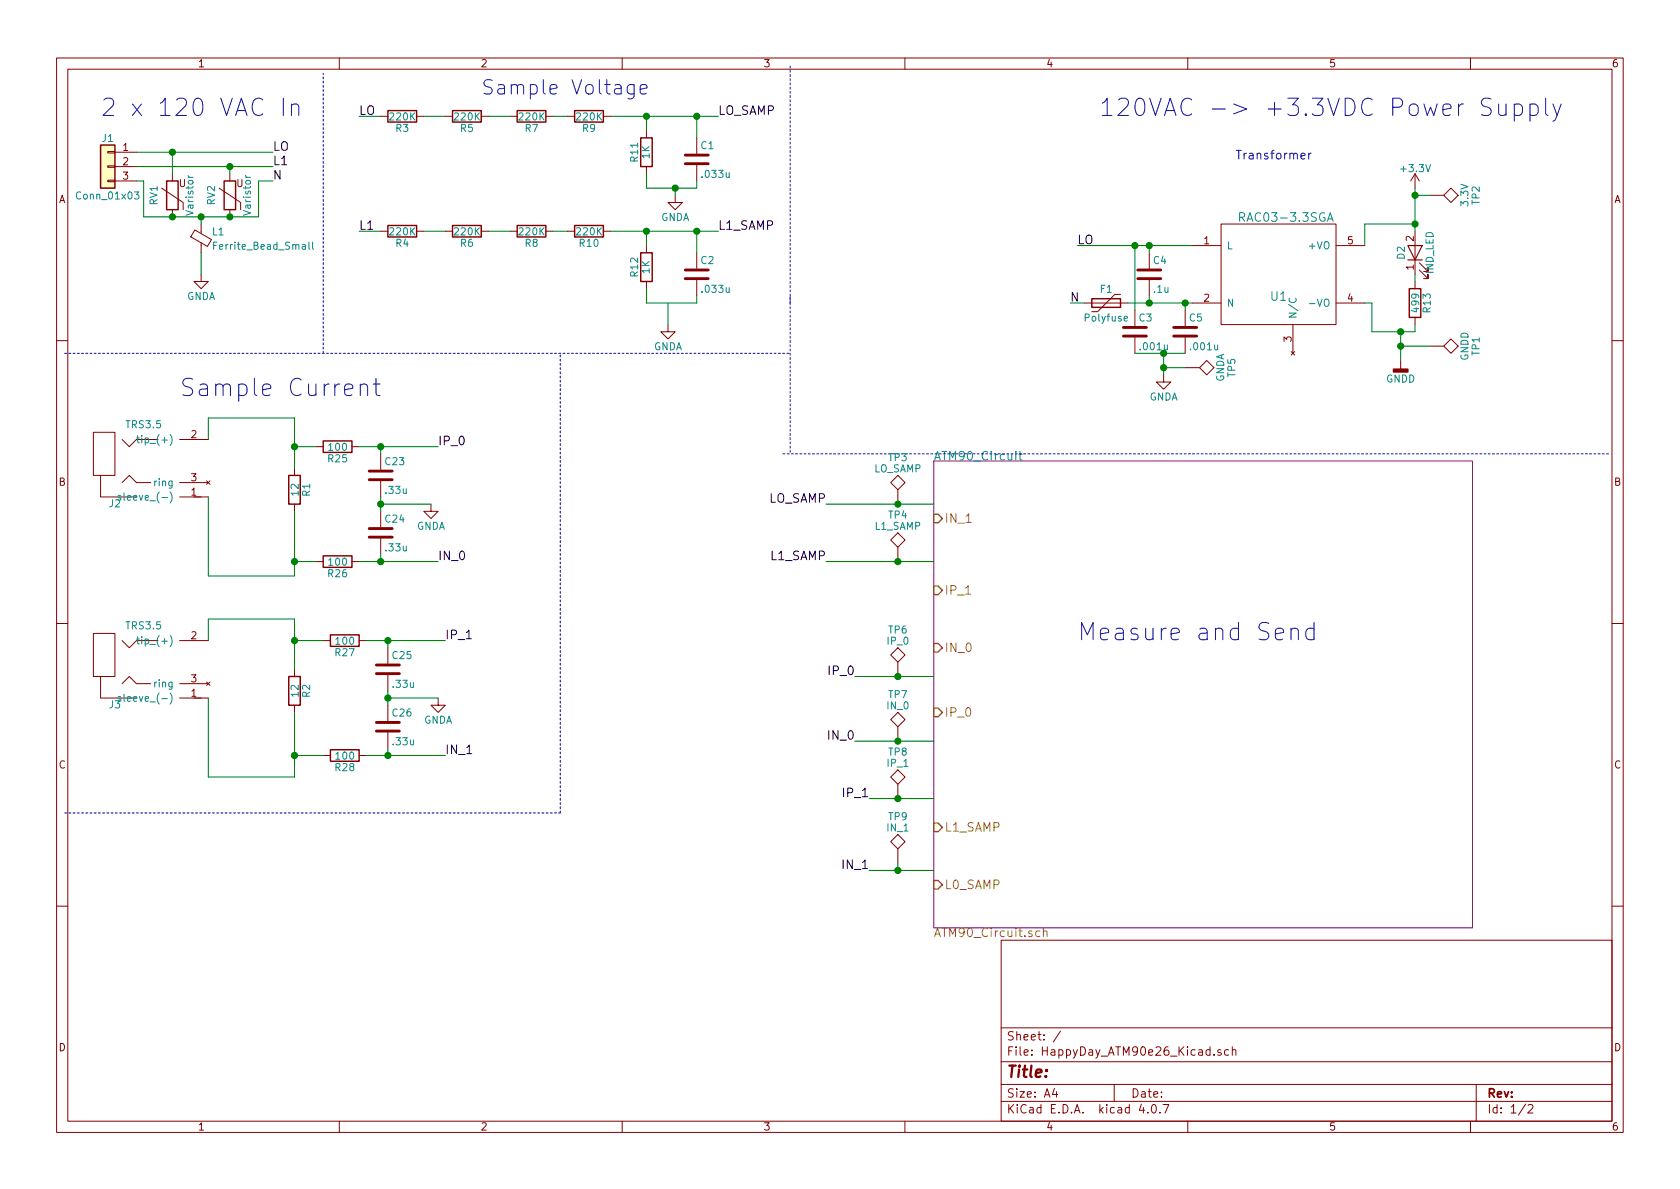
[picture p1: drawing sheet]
EESchema Schematic File Version 2
LIBS:power
LIBS:device
LIBS:transistors
LIBS:conn
LIBS:linear
LIBS:regul
LIBS:74xx
LIBS:cmos4000
LIBS:adc-dac
LIBS:memory
LIBS:xilinx
LIBS:microcontrollers
LIBS:dsp
LIBS:microchip
LIBS:analog_switches
LIBS:motorola
LIBS:texas
LIBS:intel
LIBS:audio
LIBS:interface
LIBS:digital-audio
LIBS:philips
LIBS:display
LIBS:cypress
LIBS:siliconi
LIBS:opto
LIBS:atmel
LIBS:contrib
LIBS:valves
LIBS:ATM90E26_Featherwing
LIBS:atm90e26
LIBS:dc-dc
LIBS:si865
LIBS:MiscellaneousDevices
LIBS:HappyDay_ATM90e26_Kicad-cache
EELAYER 25 0
EELAYER END
$Descr A4 11693 8268
encoding utf-8
Sheet 1 2
Title ""
Date ""
Rev ""
Comp ""
Comment1 ""
Comment2 ""
Comment3 ""
Comment4 ""
$EndDescr
$Comp
L R R11
U 1 1
P 4500 1050
F 0 "R11" V 4580 1050 50  0000 C CNN
F 1 "1K" V 4500 1050 50  0000 C CNN
F 2 "Capacitors_SMD:C_0805" V 4430 1050 50  0001 C CNN
F 3 "" H 4500 1050 50  0001 C CNN
F 4 "R" H 4500 1050 60  0001 C CNN "PN"
	1    4500 1050
	-1   0    0    1   
$EndComp
$Comp
L C C1
U 1 1
P 4850 1100
F 0 "C1" H 4875 1200 50  0000 L CNN
F 1 ".033u" H 4875 1000 50  0000 L CNN
F 2 "Capacitors_SMD:C_0805" H 4888 950 50  0001 C CNN
F 3 "" H 4850 1100 50  0001 C CNN
F 4 "C" H 4850 1100 60  0001 C CNN "PN"
	1    4850 1100
	1    0    0    -1  
$EndComp
$Comp
L GNDA #PWR01
U 1 1
P 1400 1900
F 0 "#PWR01" H 1400 1650 50  0001 C CNN
F 1 "GNDA" H 1400 1750 50  0000 C CNN
F 2 "" H 1400 1900 50  0001 C CNN
F 3 "" H 1400 1900 50  0001 C CNN
	1    1400 1900
	1    0    0    -1  
$EndComp
$Comp
L Varistor RV1
U 1 1
P 1200 1350
F 0 "RV1" V 1325 1350 50  0000 C CNN
F 1 "Varistor" V 1075 1350 50  0000 C CNN
F 2 "HappyDayEnergyMonitor:MOV" V 1130 1350 50  0001 C CNN
F 3 "" H 1200 1350 50  0001 C CNN
F 4 "B72660M0251K072" H 1200 1350 60  0001 C CNN "PN"
	1    1200 1350
	-1   0    0    1   
$EndComp
$Comp
L R R12
U 1 1
P 4500 1850
F 0 "R12" V 4580 1850 50  0000 C CNN
F 1 "1K" V 4500 1850 50  0000 C CNN
F 2 "Capacitors_SMD:C_0805" V 4430 1850 50  0001 C CNN
F 3 "" H 4500 1850 50  0001 C CNN
F 4 "R" H 4500 1850 60  0001 C CNN "PN"
	1    4500 1850
	-1   0    0    1   
$EndComp
$Comp
L C C2
U 1 1
P 4850 1900
F 0 "C2" H 4875 2000 50  0000 L CNN
F 1 ".033u" H 4875 1800 50  0000 L CNN
F 2 "Capacitors_SMD:C_0805" H 4888 1750 50  0001 C CNN
F 3 "" H 4850 1900 50  0001 C CNN
F 4 "C" H 4850 1900 60  0001 C CNN "PN"
	1    4850 1900
	1    0    0    -1  
$EndComp
Text Notes 700  800  0    120  ~ 0
2 x 120 VAC In
Text Notes 3350 650  0    100  ~ 0
Sample Voltage\n
$Comp
L Ferrite_Bead_Small L1
U 1 1
P 1400 1650
F 0 "L1" H 1475 1700 50  0000 L CNN
F 1 "Ferrite_Bead_Small" H 1475 1600 50  0000 L CNN
F 2 "Capacitors_SMD:C_1206" V 1330 1650 50  0001 C CNN
F 3 "" H 1400 1650 50  0001 C CNN
F 4 "AIML-1206-R27K-T" H 1400 1650 60  0001 C CNN "PN"
	1    1400 1650
	1    0    0    -1  
$EndComp
$Comp
L Varistor RV2
U 1 1
P 1600 1350
F 0 "RV2" V 1725 1350 50  0000 C CNN
F 1 "Varistor" V 1475 1350 50  0000 C CNN
F 2 "HappyDayEnergyMonitor:MOV" V 1530 1350 50  0001 C CNN
F 3 "" H 1600 1350 50  0001 C CNN
F 4 "B72660M0251K072" H 1600 1350 60  0001 C CNN "PN"
	1    1600 1350
	-1   0    0    1   
$EndComp
$Comp
L Polyfuse F1
U 1 1
P 7700 2100
F 0 "F1" V 7600 2100 50  0000 C CNN
F 1 "Polyfuse" V 7800 2100 50  0000 C CNN
F 2 "HappyDayEnergyMonitor:POLYFUSE" H 7750 1900 50  0001 L CNN
F 3 "" H 7700 2100 50  0001 C CNN
F 4 "0ZRE0012FF1C" H 7700 2100 60  0001 C CNN "PN"
	1    7700 2100
	0    1    1    0   
$EndComp
Text Notes 1250 2750 0    120  ~ 0
Sample Current\n
$Comp
L R R1
U 1 1
P 2050 3400
F 0 "R1" V 2130 3400 50  0000 C CNN
F 1 "12" V 2050 3400 50  0000 C CNN
F 2 "Capacitors_SMD:C_0805" V 1980 3400 50  0001 C CNN
F 3 "" H 2050 3400 50  0001 C CNN
F 4 "RL1220S-120-F" H 2050 3400 60  0001 C CNN "PN"
	1    2050 3400
	1    0    0    -1  
$EndComp
Text Notes 7650 800  0    120  ~ 0
120VAC -> +3.3VDC Power Supply\n
$Sheet
S 6500 3200 3750 3250
U 5A1041CA
F0 "ATM90_Circuit" 60
F1 "ATM90_Circuit.sch" 60
F2 "L0_SAMP" I L 6500 6150 60 
F3 "L1_SAMP" I L 6500 5750 60 
F4 "IP_0" I L 6500 4950 60 
F5 "IN_0" I L 6500 4500 60 
F6 "IP_1" I L 6500 4100 60 
F7 "IN_1" I L 6500 3600 60 
$EndSheet
Text Notes 7500 4450 0    120  ~ 0
Measure and Send
$Comp
L R R13
U 1 1
P 9850 2100
F 0 "R13" V 9930 2100 50  0000 C CNN
F 1 "499" V 9850 2100 50  0000 C CNN
F 2 "Capacitors_SMD:C_0805" V 9780 2100 50  0001 C CNN
F 3 "" H 9850 2100 50  0001 C CNN
F 4 "R" H 9850 2100 60  0001 C CNN "PN"
	1    9850 2100
	1    0    0    -1  
$EndComp
$Comp
L LED D2
U 1 1
P 9850 1750
F 0 "D2" H 9850 1850 50  0000 C CNN
F 1 "IND_LED" H 9850 1650 50  0000 C CNN
F 2 "Capacitors_SMD:C_1206_HandSoldering" H 9850 1750 50  0001 C CNN
F 3 "" H 9850 1750 50  0001 C CNN
F 4 "LED" H 9850 1750 60  0001 C CNN "PN"
	1    9850 1750
	0    -1   -1   0   
$EndComp
Wire Wire Line
	2500 800  2650 800 
Wire Wire Line
	2950 800  3100 800 
Wire Wire Line
	3400 800  3550 800 
Wire Wire Line
	3850 800  3950 800 
Wire Wire Line
	4500 800  4500 900 
Wire Wire Line
	4850 800  4850 950 
Wire Wire Line
	4500 1200 4500 1300
Wire Wire Line
	4500 1300 4850 1300
Wire Wire Line
	4850 1300 4850 1250
Wire Wire Line
	2500 1600 2650 1600
Wire Wire Line
	2950 1600 3100 1600
Wire Wire Line
	3400 1600 3550 1600
Wire Wire Line
	3850 1600 3950 1600
Wire Wire Line
	4500 1600 4500 1700
Wire Wire Line
	4850 1600 4850 1750
Wire Wire Line
	4500 2100 4850 2100
Wire Wire Line
	4850 2100 4850 2050
Wire Notes Line
	2250 2450 2250 500 
Wire Wire Line
	1450 3050 1450 2900
Wire Wire Line
	2050 2900 2050 3250
Wire Wire Line
	2050 3550 2050 4000
Wire Wire Line
	2200 3100 2050 3100
Connection ~ 2050 3100
Wire Notes Line
	450  5650 3900 5650
Wire Notes Line
	5500 450  5500 3150
Wire Wire Line
	950  1050 1900 1050
Wire Wire Line
	950  1150 1900 1150
Wire Wire Line
	950  1250 1000 1250
Wire Wire Line
	1000 1250 1000 1500
Wire Wire Line
	1000 1500 1800 1500
Connection ~ 1200 1500
Wire Wire Line
	1800 1500 1800 1250
Wire Wire Line
	1800 1250 1900 1250
Connection ~ 1600 1500
Wire Wire Line
	1600 1200 1600 1150
Connection ~ 1600 1150
Wire Wire Line
	1200 1200 1200 1050
Connection ~ 1200 1050
Wire Wire Line
	1400 1550 1400 1500
Connection ~ 1400 1500
Wire Wire Line
	1400 1900 1400 1750
Wire Wire Line
	4250 800  5000 800 
Connection ~ 4850 800 
Connection ~ 4500 800 
Wire Wire Line
	4500 2100 4500 2000
Wire Wire Line
	4250 1600 5000 1600
Connection ~ 4500 1600
Connection ~ 4850 1600
Wire Wire Line
	7550 2100 7450 2100
Wire Notes Line
	5500 2100 5500 2050
Wire Notes Line
	5450 3150 11200 3150
Wire Wire Line
	1450 2900 2050 2900
Wire Notes Line
	450  2450 5500 2450
Wire Wire Line
	9850 1300 9850 1600
$Comp
L R R3
U 1 1
P 2800 800
F 0 "R3" V 2880 800 50  0000 C CNN
F 1 "220K" V 2800 800 50  0000 C CNN
F 2 "Capacitors_SMD:C_1206" V 2730 800 50  0001 C CNN
F 3 "" H 2800 800 50  0001 C CNN
F 4 "R" H 2800 800 60  0001 C CNN "PN"
	1    2800 800 
	0    1    1    0   
$EndComp
$Comp
L C C5
U 1 1
P 8250 2300
F 0 "C5" H 8275 2400 50  0000 L CNN
F 1 ".001u" H 8275 2200 50  0000 L CNN
F 2 "Capacitors_SMD:C_0805" H 8288 2150 50  0001 C CNN
F 3 "" H 8250 2300 50  0001 C CNN
F 4 "202R18W102KV4E" H 8250 2300 60  0001 C CNN "PN"
	1    8250 2300
	1    0    0    -1  
$EndComp
$Comp
L C C3
U 1 1
P 7900 2300
F 0 "C3" H 7925 2400 50  0000 L CNN
F 1 ".001u" H 7925 2200 50  0000 L CNN
F 2 "Capacitors_SMD:C_0805" H 7938 2150 50  0001 C CNN
F 3 "" H 7900 2300 50  0001 C CNN
F 4 "202R18W102KV4E" H 7900 2300 60  0001 C CNN "PN"
	1    7900 2300
	1    0    0    -1  
$EndComp
$Comp
L C C4
U 1 1
P 8000 1900
F 0 "C4" H 8025 2000 50  0000 L CNN
F 1 ".1u" H 8025 1800 50  0000 L CNN
F 2 "Capacitors_SMD:C_0805" H 8038 1750 50  0001 C CNN
F 3 "" H 8000 1900 50  0001 C CNN
F 4 "C" H 8000 1900 60  0001 C CNN "PN"
	1    8000 1900
	1    0    0    -1  
$EndComp
Wire Wire Line
	7500 1700 8300 1700
Wire Wire Line
	8000 1750 8000 1700
Connection ~ 8000 1700
Wire Wire Line
	7850 2100 8300 2100
Wire Wire Line
	8000 2050 8000 2100
Connection ~ 8000 2100
Wire Wire Line
	8250 2150 8250 2100
Connection ~ 8250 2100
Wire Wire Line
	7900 2150 7900 1700
Connection ~ 7900 1700
Wire Wire Line
	7900 2450 8250 2450
Wire Wire Line
	9500 1700 9500 1550
Connection ~ 9850 1550
Wire Wire Line
	9500 2100 9550 2100
Wire Wire Line
	9550 2100 9550 2300
Wire Wire Line
	9550 2300 9850 2300
Wire Wire Line
	9850 1950 9850 1900
Wire Wire Line
	9850 2300 9850 2250
Wire Wire Line
	2050 4000 1450 4000
$Comp
L R R5
U 1 1
P 3250 800
F 0 "R5" V 3330 800 50  0000 C CNN
F 1 "220K" V 3250 800 50  0000 C CNN
F 2 "Capacitors_SMD:C_1206" V 3180 800 50  0001 C CNN
F 3 "" H 3250 800 50  0001 C CNN
F 4 "R" H 3250 800 60  0001 C CNN "PN"
	1    3250 800 
	0    1    1    0   
$EndComp
$Comp
L R R7
U 1 1
P 3700 800
F 0 "R7" V 3780 800 50  0000 C CNN
F 1 "220K" V 3700 800 50  0000 C CNN
F 2 "Capacitors_SMD:C_1206" V 3630 800 50  0001 C CNN
F 3 "" H 3700 800 50  0001 C CNN
F 4 "R" H 3700 800 60  0001 C CNN "PN"
	1    3700 800 
	0    1    1    0   
$EndComp
$Comp
L R R9
U 1 1
P 4100 800
F 0 "R9" V 4180 800 50  0000 C CNN
F 1 "220K" V 4100 800 50  0000 C CNN
F 2 "Capacitors_SMD:C_1206" V 4030 800 50  0001 C CNN
F 3 "" H 4100 800 50  0001 C CNN
F 4 "R" H 4100 800 60  0001 C CNN "PN"
	1    4100 800 
	0    1    1    0   
$EndComp
$Comp
L R R4
U 1 1
P 2800 1600
F 0 "R4" V 2880 1600 50  0000 C CNN
F 1 "220K" V 2800 1600 50  0000 C CNN
F 2 "Capacitors_SMD:C_1206" V 2730 1600 50  0001 C CNN
F 3 "" H 2800 1600 50  0001 C CNN
F 4 "R" H 2800 1600 60  0001 C CNN "PN"
	1    2800 1600
	0    1    1    0   
$EndComp
$Comp
L R R6
U 1 1
P 3250 1600
F 0 "R6" V 3330 1600 50  0000 C CNN
F 1 "220K" V 3250 1600 50  0000 C CNN
F 2 "Capacitors_SMD:C_1206" V 3180 1600 50  0001 C CNN
F 3 "" H 3250 1600 50  0001 C CNN
F 4 "R" H 3250 1600 60  0001 C CNN "PN"
	1    3250 1600
	0    1    1    0   
$EndComp
$Comp
L R R8
U 1 1
P 3700 1600
F 0 "R8" V 3780 1600 50  0000 C CNN
F 1 "220K" V 3700 1600 50  0000 C CNN
F 2 "Capacitors_SMD:C_1206" V 3630 1600 50  0001 C CNN
F 3 "" H 3700 1600 50  0001 C CNN
F 4 "R" H 3700 1600 60  0001 C CNN "PN"
	1    3700 1600
	0    1    1    0   
$EndComp
$Comp
L R R10
U 1 1
P 4100 1600
F 0 "R10" V 4180 1600 50  0000 C CNN
F 1 "220K" V 4100 1600 50  0000 C CNN
F 2 "Capacitors_SMD:C_1206" V 4030 1600 50  0001 C CNN
F 3 "" H 4100 1600 50  0001 C CNN
F 4 "R" H 4100 1600 60  0001 C CNN "PN"
	1    4100 1600
	0    1    1    0   
$EndComp
Wire Wire Line
	1450 4000 1450 3450
$Comp
L R R2
U 1 1
P 2050 4800
F 0 "R2" V 2130 4800 50  0000 C CNN
F 1 "12" V 2050 4800 50  0000 C CNN
F 2 "Capacitors_SMD:C_0805" V 1980 4800 50  0001 C CNN
F 3 "" H 2050 4800 50  0001 C CNN
F 4 "RL1220S-120-F" H 2050 4800 60  0001 C CNN "PN"
	1    2050 4800
	1    0    0    -1  
$EndComp
Wire Wire Line
	1450 4450 1450 4300
Wire Wire Line
	2050 4300 2050 4650
Wire Wire Line
	1450 4300 2050 4300
Wire Wire Line
	2050 5400 1450 5400
Wire Wire Line
	1450 5400 1450 4850
$Comp
L Conn_01x03 J1
U 1 1
P 750 1150
F 0 "J1" H 750 1350 50  0000 C CNN
F 1 "Conn_01x03" H 750 950 50  0000 C CNN
F 2 "HappyDayEnergyMonitor:3PinConnector" H 750 1150 50  0001 C CNN
F 3 "" H 750 1150 50  0001 C CNN
F 4 "OSTTE030161" H 750 1150 60  0001 C CNN "PN"
	1    750  1150
	-1   0    0    -1  
$EndComp
$Comp
L +3.3V #PWR02
U 1 1
P 9850 1300
F 0 "#PWR02" H 9850 1150 50  0001 C CNN
F 1 "+3.3V" H 9850 1440 50  0000 C CNN
F 2 "" H 9850 1300 50  0001 C CNN
F 3 "" H 9850 1300 50  0001 C CNN
	1    9850 1300
	1    0    0    -1  
$EndComp
Wire Wire Line
	2050 4950 2050 5400
$Comp
L TEST TP3
U 1 1
P 6250 3500
F 0 "TP3" H 6250 3800 50  0000 C BNN
F 1 "LO_SAMP" H 6250 3750 50  0000 C CNN
F 2 "Connectors_TestPoints:Test_Point_Loop_D2.54mm_Drill1.5mm_Beaded" H 6250 3500 50  0001 C CNN
F 3 "" H 6250 3500 50  0001 C CNN
F 4 "X" H 6250 3500 60  0001 C CNN "PN"
	1    6250 3500
	1    0    0    -1  
$EndComp
Wire Wire Line
	5750 3500 6500 3500
Connection ~ 6250 3500
$Comp
L TEST TP4
U 1 1
P 6250 3900
F 0 "TP4" H 6250 4200 50  0000 C BNN
F 1 "L1_SAMP" H 6250 4150 50  0000 C CNN
F 2 "Connectors_TestPoints:Test_Point_Loop_D2.54mm_Drill1.5mm_Beaded" H 6250 3900 50  0001 C CNN
F 3 "" H 6250 3900 50  0001 C CNN
F 4 "x" H 6250 3900 60  0001 C CNN "PN"
	1    6250 3900
	1    0    0    -1  
$EndComp
Wire Wire Line
	5750 3900 6500 3900
Connection ~ 6250 3900
$Comp
L TEST TP6
U 1 1
P 6250 4700
F 0 "TP6" H 6250 5000 50  0000 C BNN
F 1 "IP_0" H 6250 4950 50  0000 C CNN
F 2 "Connectors_TestPoints:Test_Point_Loop_D2.54mm_Drill1.5mm_Beaded" H 6250 4700 50  0001 C CNN
F 3 "" H 6250 4700 50  0001 C CNN
F 4 "x" H 6250 4700 60  0001 C CNN "PN"
	1    6250 4700
	1    0    0    -1  
$EndComp
$Comp
L TEST TP7
U 1 1
P 6250 5150
F 0 "TP7" H 6250 5450 50  0000 C BNN
F 1 "IN_0" H 6250 5400 50  0000 C CNN
F 2 "Connectors_TestPoints:Test_Point_Loop_D2.54mm_Drill1.5mm_Beaded" H 6250 5150 50  0001 C CNN
F 3 "" H 6250 5150 50  0001 C CNN
F 4 "x" H 6250 5150 60  0001 C CNN "PN"
	1    6250 5150
	1    0    0    -1  
$EndComp
Wire Wire Line
	5950 4700 6500 4700
Connection ~ 6250 4700
Wire Wire Line
	5950 5150 6500 5150
Connection ~ 6250 5150
$Comp
L TEST TP8
U 1 1
P 6250 5550
F 0 "TP8" H 6250 5850 50  0000 C BNN
F 1 "IP_1" H 6250 5800 50  0000 C CNN
F 2 "Connectors_TestPoints:Test_Point_Loop_D2.54mm_Drill1.5mm_Beaded" H 6250 5550 50  0001 C CNN
F 3 "" H 6250 5550 50  0001 C CNN
F 4 "x" H 6250 5550 60  0001 C CNN "PN"
	1    6250 5550
	1    0    0    -1  
$EndComp
Wire Wire Line
	6050 5550 6500 5550
Connection ~ 6250 5550
$Comp
L TEST TP9
U 1 1
P 6250 6000
F 0 "TP9" H 6250 6300 50  0000 C BNN
F 1 "IN_1" H 6250 6250 50  0000 C CNN
F 2 "Connectors_TestPoints:Test_Point_Loop_D2.54mm_Drill1.5mm_Beaded" H 6250 6000 50  0001 C CNN
F 3 "" H 6250 6000 50  0001 C CNN
F 4 "x" H 6250 6000 60  0001 C CNN "PN"
	1    6250 6000
	1    0    0    -1  
$EndComp
$Comp
L R R25
U 1 1
P 2350 3100
F 0 "R25" V 2430 3100 50  0000 C CNN
F 1 "100" V 2350 3100 50  0000 C CNN
F 2 "Capacitors_SMD:C_0805" V 2280 3100 50  0001 C CNN
F 3 "" H 2350 3100 50  0001 C CNN
F 4 "R" H 2350 3100 60  0001 C CNN "PN"
	1    2350 3100
	0    1    1    0   
$EndComp
$Comp
L R R26
U 1 1
P 2350 3900
F 0 "R26" V 2430 3900 50  0000 C CNN
F 1 "100" V 2350 3900 50  0000 C CNN
F 2 "Capacitors_SMD:C_0805" V 2280 3900 50  0001 C CNN
F 3 "" H 2350 3900 50  0001 C CNN
F 4 "R" H 2350 3900 60  0001 C CNN "PN"
	1    2350 3900
	0    1    1    0   
$EndComp
$Comp
L C C23
U 1 1
P 2650 3300
F 0 "C23" H 2675 3400 50  0000 L CNN
F 1 ".33u" H 2675 3200 50  0000 L CNN
F 2 "Capacitors_SMD:C_0805" H 2688 3150 50  0001 C CNN
F 3 "" H 2650 3300 50  0001 C CNN
F 4 "C" H 2650 3300 60  0001 C CNN "PN"
	1    2650 3300
	1    0    0    -1  
$EndComp
Wire Wire Line
	2500 3100 3050 3100
Wire Wire Line
	2650 3100 2650 3150
$Comp
L C C24
U 1 1
P 2650 3700
F 0 "C24" H 2675 3800 50  0000 L CNN
F 1 ".33u" H 2675 3600 50  0000 L CNN
F 2 "Capacitors_SMD:C_0805" H 2688 3550 50  0001 C CNN
F 3 "" H 2650 3700 50  0001 C CNN
F 4 "C" H 2650 3700 60  0001 C CNN "PN"
	1    2650 3700
	1    0    0    -1  
$EndComp
Wire Wire Line
	2500 3900 3050 3900
Wire Wire Line
	2650 3900 2650 3850
Wire Wire Line
	2200 3900 2050 3900
Connection ~ 2050 3900
$Comp
L GNDA #PWR03
U 1 1
P 3000 3500
F 0 "#PWR03" H 3000 3250 50  0001 C CNN
F 1 "GNDA" H 3000 3350 50  0000 C CNN
F 2 "" H 3000 3500 50  0001 C CNN
F 3 "" H 3000 3500 50  0001 C CNN
	1    3000 3500
	1    0    0    -1  
$EndComp
Wire Wire Line
	3000 3500 2650 3500
Wire Wire Line
	2650 3450 2650 3550
Connection ~ 2650 3500
Connection ~ 2650 3100
Connection ~ 2650 3900
Wire Wire Line
	2050 4450 2250 4450
$Comp
L R R27
U 1 1
P 2400 4450
F 0 "R27" V 2480 4450 50  0000 C CNN
F 1 "100" V 2400 4450 50  0000 C CNN
F 2 "Capacitors_SMD:C_0805" V 2330 4450 50  0001 C CNN
F 3 "" H 2400 4450 50  0001 C CNN
F 4 "R" H 2400 4450 60  0001 C CNN "PN"
	1    2400 4450
	0    1    1    0   
$EndComp
$Comp
L R R28
U 1 1
P 2400 5250
F 0 "R28" V 2480 5250 50  0000 C CNN
F 1 "100" V 2400 5250 50  0000 C CNN
F 2 "Capacitors_SMD:C_0805" V 2330 5250 50  0001 C CNN
F 3 "" H 2400 5250 50  0001 C CNN
F 4 "R" H 2400 5250 60  0001 C CNN "PN"
	1    2400 5250
	0    1    1    0   
$EndComp
$Comp
L C C25
U 1 1
P 2700 4650
F 0 "C25" H 2725 4750 50  0000 L CNN
F 1 ".33u" H 2725 4550 50  0000 L CNN
F 2 "Capacitors_SMD:C_0805" H 2738 4500 50  0001 C CNN
F 3 "" H 2700 4650 50  0001 C CNN
F 4 "C" H 2700 4650 60  0001 C CNN "PN"
	1    2700 4650
	1    0    0    -1  
$EndComp
Wire Wire Line
	2550 4450 3100 4450
Wire Wire Line
	2700 4450 2700 4500
$Comp
L C C26
U 1 1
P 2700 5050
F 0 "C26" H 2725 5150 50  0000 L CNN
F 1 ".33u" H 2725 4950 50  0000 L CNN
F 2 "Capacitors_SMD:C_0805" H 2738 4900 50  0001 C CNN
F 3 "" H 2700 5050 50  0001 C CNN
F 4 "C" H 2700 5050 60  0001 C CNN "PN"
	1    2700 5050
	1    0    0    -1  
$EndComp
Wire Wire Line
	2550 5250 3100 5250
Wire Wire Line
	2700 5250 2700 5200
Wire Wire Line
	2050 5250 2250 5250
$Comp
L GNDA #PWR04
U 1 1
P 3050 4850
F 0 "#PWR04" H 3050 4600 50  0001 C CNN
F 1 "GNDA" H 3050 4700 50  0000 C CNN
F 2 "" H 3050 4850 50  0001 C CNN
F 3 "" H 3050 4850 50  0001 C CNN
	1    3050 4850
	1    0    0    -1  
$EndComp
Wire Wire Line
	3050 4850 2700 4850
Wire Wire Line
	2700 4800 2700 4900
Connection ~ 2700 4850
Connection ~ 2700 4450
Connection ~ 2700 5250
Connection ~ 2050 4450
Connection ~ 2050 5250
$Comp
L RAC03-3.3SGA U1
U 1 1
P 8900 1750
F 0 "U1" H 8900 1450 60  0000 C CNN
F 1 "RAC03-3.3SGA" H 8950 2000 60  0000 C CNN
F 2 "HappyDayEnergyMonitor:RAC03-GA" H 8500 1500 60  0001 C CNN
F 3 "" H 8500 1500 60  0001 C CNN
F 4 "RAC03-3.3SGA" H 8900 1750 60  0001 C CNN "PN"
	1    8900 1750
	1    0    0    -1  
$EndComp
Text Notes 8600 1100 0    60   ~ 0
Transformer
$Comp
L GNDD #PWR05
U 1 1
P 9750 2500
F 0 "#PWR05" H 9750 2250 50  0001 C CNN
F 1 "GNDD" H 9750 2375 50  0000 C CNN
F 2 "" H 9750 2500 50  0001 C CNN
F 3 "" H 9750 2500 50  0001 C CNN
	1    9750 2500
	1    0    0    -1  
$EndComp
Wire Wire Line
	9750 2500 9750 2300
Connection ~ 9750 2300
$Comp
L GNDA #PWR06
U 1 1
P 8100 2600
F 0 "#PWR06" H 8100 2350 50  0001 C CNN
F 1 "GNDA" H 8100 2450 50  0000 C CNN
F 2 "" H 8100 2600 50  0001 C CNN
F 3 "" H 8100 2600 50  0001 C CNN
	1    8100 2600
	1    0    0    -1  
$EndComp
Wire Wire Line
	8100 2600 8100 2450
Connection ~ 8100 2450
$Comp
L GNDA #PWR07
U 1 1
P 4650 2250
F 0 "#PWR07" H 4650 2000 50  0001 C CNN
F 1 "GNDA" H 4650 2100 50  0000 C CNN
F 2 "" H 4650 2250 50  0001 C CNN
F 3 "" H 4650 2250 50  0001 C CNN
	1    4650 2250
	1    0    0    -1  
$EndComp
Wire Wire Line
	4650 2250 4650 2100
$Comp
L GNDA #PWR08
U 1 1
P 4700 1350
F 0 "#PWR08" H 4700 1100 50  0001 C CNN
F 1 "GNDA" H 4700 1200 50  0000 C CNN
F 2 "" H 4700 1350 50  0001 C CNN
F 3 "" H 4700 1350 50  0001 C CNN
	1    4700 1350
	1    0    0    -1  
$EndComp
Text Label 5000 800  0    60   ~ 0
LO_SAMP
Text Label 5750 3500 2    60   ~ 0
LO_SAMP
Text Label 5000 1600 0    60   ~ 0
L1_SAMP
Text Label 5750 3900 2    60   ~ 0
L1_SAMP
Text Label 1900 1050 0    60   ~ 0
LO
Text Label 2500 800  0    60   ~ 0
LO
Text Label 1900 1150 0    60   ~ 0
L1
Text Label 2500 1600 0    60   ~ 0
L1
Text Label 7500 1700 0    60   ~ 0
LO
Text Label 1900 1250 0    60   ~ 0
N
Text Label 7450 2100 0    60   ~ 0
N
Wire Wire Line
	9500 1550 9850 1550
Text Label 3050 3900 0    60   ~ 0
IN_0
Text Label 3050 3100 0    60   ~ 0
IP_0
Text Label 5950 4700 2    60   ~ 0
IP_0
Text Label 5950 5150 2    60   ~ 0
IN_0
Text Label 3100 4450 0    60   ~ 0
IP_1
Text Label 3100 5250 0    60   ~ 0
IN_1
Text Label 6050 5550 2    60   ~ 0
IP_1
Wire Notes Line
	3900 5650 3900 2450
Text Label 6050 6050 2    60   ~ 0
IN_1
Wire Wire Line
	6500 6050 6050 6050
$Comp
L TRS3.5 J2
U 1 1
P 1150 3200
F 0 "J2" H 800 3500 50  0000 C CNN
F 1 "TRS3.5" H 1000 2950 50  0000 C CNN
F 2 "HappyDayEnergyMonitor:Audio-Jack" H 1400 3300 50  0001 C CNN
F 3 "" H 1400 3300 50  0001 C CNN
F 4 "SJ-3523-SMT-TR" H 1150 3200 60  0001 C CNN "PN"
	1    1150 3200
	1    0    0    1   
$EndComp
$Comp
L TRS3.5 J3
U 1 1
P 1150 4600
F 0 "J3" H 800 4900 50  0000 C CNN
F 1 "TRS3.5" H 1000 4350 50  0000 C CNN
F 2 "HappyDayEnergyMonitor:Audio-Jack" H 1400 4700 50  0001 C CNN
F 3 "" H 1400 4700 50  0001 C CNN
F 4 "SJ-3523-SMT-TR" H 1150 4600 60  0001 C CNN "PN"
	1    1150 4600
	1    0    0    1   
$EndComp
$Comp
L TEST TP2
U 1 1
P 9950 1350
F 0 "TP2" H 9950 1650 50  0000 C BNN
F 1 "3.3V" H 9950 1600 50  0000 C CNN
F 2 "Connectors_TestPoints:Test_Point_Loop_D2.54mm_Drill1.5mm_Beaded" H 9950 1350 50  0001 C CNN
F 3 "" H 9950 1350 50  0001 C CNN
F 4 "X" H 9950 1350 60  0001 C CNN "PN"
	1    9950 1350
	0    1    1    0   
$EndComp
$Comp
L TEST TP1
U 1 1
P 9950 2400
F 0 "TP1" H 9950 2700 50  0000 C BNN
F 1 "GNDD" H 9950 2650 50  0000 C CNN
F 2 "Connectors_TestPoints:Test_Point_Loop_D2.54mm_Drill1.5mm_Beaded" H 9950 2400 50  0001 C CNN
F 3 "" H 9950 2400 50  0001 C CNN
F 4 "X" H 9950 2400 60  0001 C CNN "PN"
	1    9950 2400
	0    1    1    0   
$EndComp
Wire Wire Line
	9950 2400 9750 2400
Connection ~ 9750 2400
Wire Wire Line
	6250 6000 6250 6050
Connection ~ 6250 6050
Wire Wire Line
	4700 1350 4700 1300
Connection ~ 4700 1300
$Comp
L TEST TP5
U 1 1
P 8250 2550
F 0 "TP5" H 8250 2850 50  0000 C BNN
F 1 "GNDA" H 8250 2800 50  0000 C CNN
F 2 "Connectors_TestPoints:Test_Point_Loop_D2.54mm_Drill1.5mm_Beaded" H 8250 2550 50  0001 C CNN
F 3 "" H 8250 2550 50  0001 C CNN
F 4 "X" H 8250 2550 60  0001 C CNN "PN"
	1    8250 2550
	0    1    1    0   
$EndComp
Wire Wire Line
	8250 2550 8100 2550
Connection ~ 8100 2550
Wire Wire Line
	9950 1350 9850 1350
Connection ~ 9850 1350
$EndSCHEMATC
